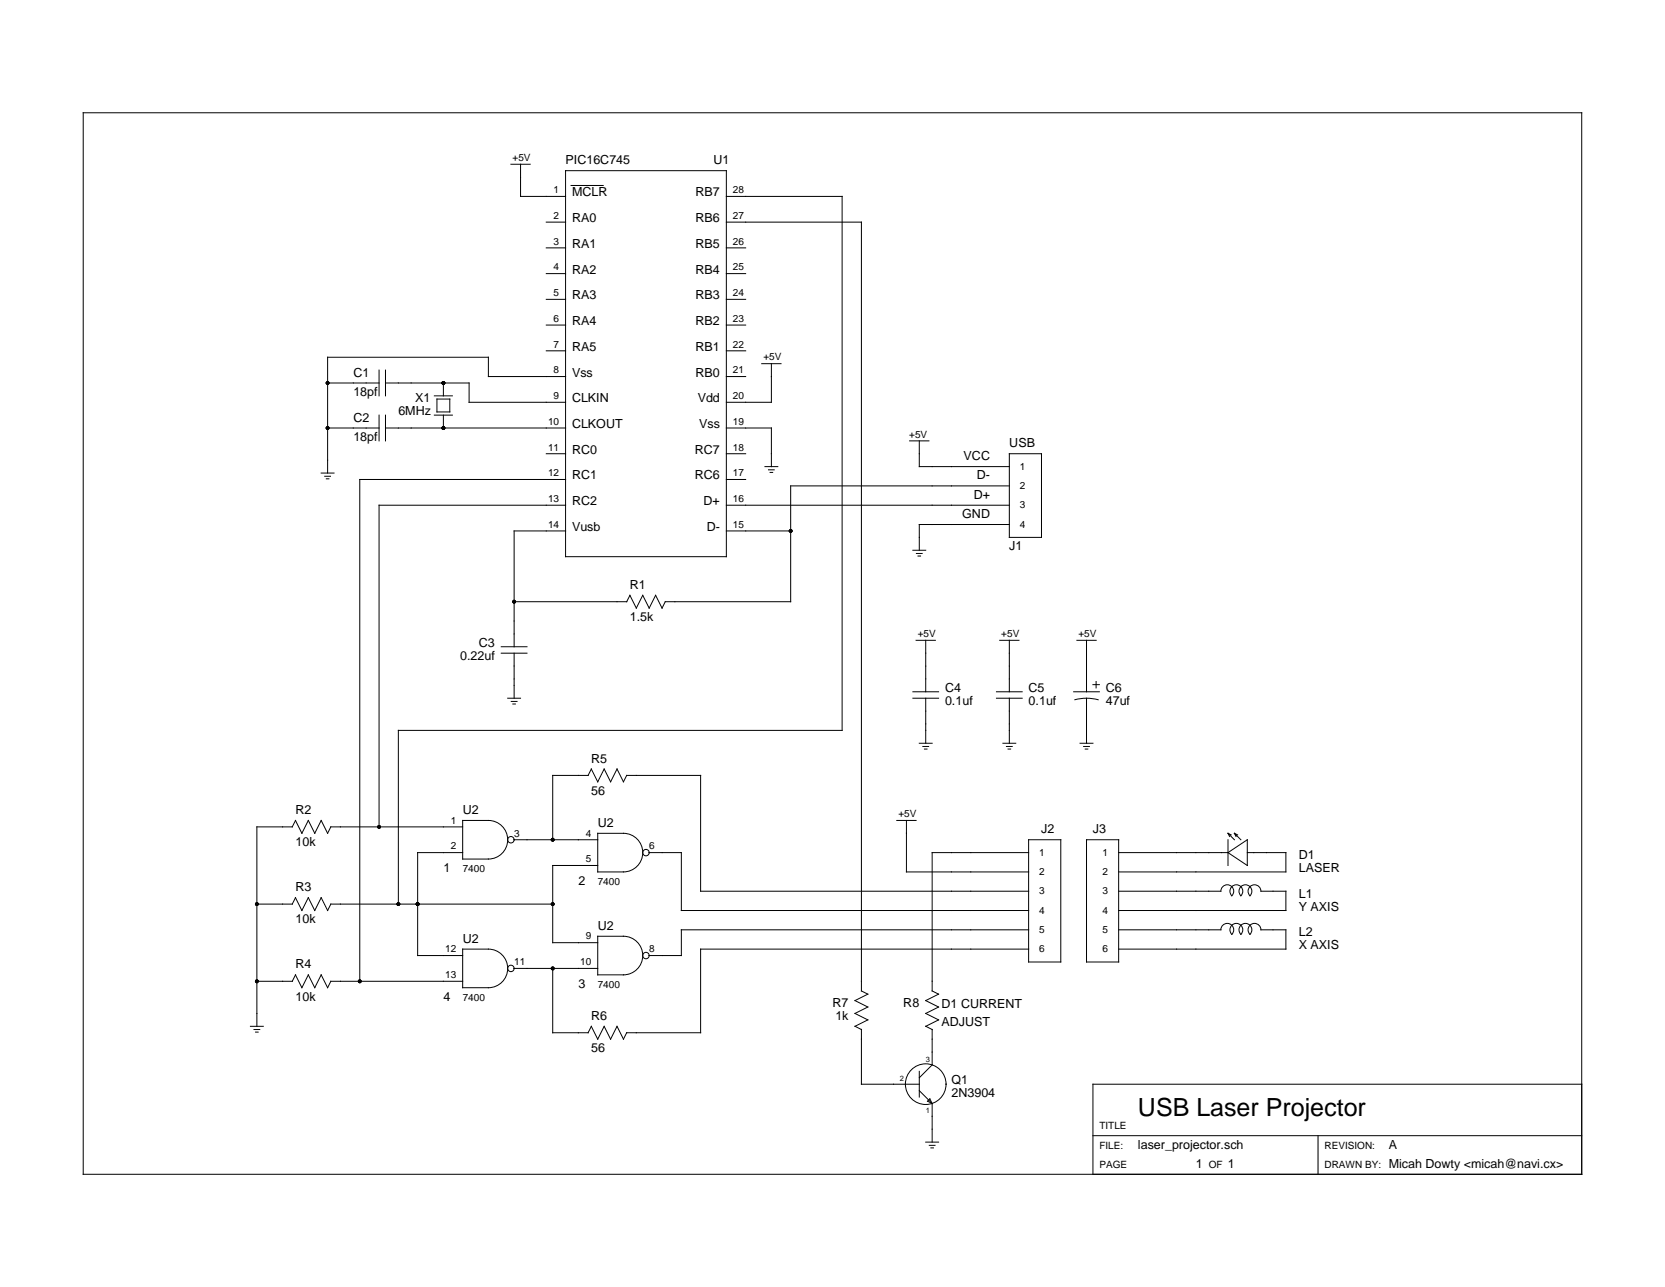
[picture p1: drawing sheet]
<svg xmlns="http://www.w3.org/2000/svg" width="279mm" height="216mm" viewBox="0 0 279 216" stroke-linecap="round" stroke-linejoin="round" font-family="sans-serif">
<g fill="none" stroke="#000" stroke-width=".17">
<path d="M14 18.9h251.4v178.1h-251.4zM85.7 27.6h3.3M87.4 27.6v5.3h7.5M91.7 37.3h3.2M94.9 28.6h27v64.8h-27zM95.8 31.1h5.4M121.9 32.9h19.4v89.6h-74.5v29.2M121.9 37.3h22.7v128.9l1 .6-2.1 1.1 2.1 1-2.1 1.1 2.1 1.1-2.1 1.1 1.1 .5M91.7 41.6h3.2M91.7 45.9h3.2M91.7 50.2h3.2M91.7 54.5h3.2"/>
<path d="M91.7 58.9h3.2M121.9 41.6h3.2M121.9 45.9h3.2M121.9 50.2h3.2M121.9 54.5h3.2M121.9 58.9h3.2M53.9 79.4h2.2M54.5 79.9h1M55 71.8h8.6M55 64.2h8.6M63.6 62.1v4.3M63.6 69.6v4.4"/>
<path d="M64.7 64.2h14v3.3h16.2M64.7 71.8h30.2M64.7 62.1v4.3M64.7 69.6v4.4M72.9 69.6h3M72.9 66.4h3M73.3 66.9h2.2v2.2h-2.2zM74.4 64.2v2.2M74.4 69.6v2.2M91.7 76.1h3.2M94.9 63.2h-12.9v-3.3h-27v19.5M121.9 63.2h3.2"/>
<path d="M121.9 71.8h7.5v6.5M121.9 76.1h3.2M127.8 61h3.3M128.4 78.3h2.1M129 78.8h.9M129.2 79.2h.5M129.4 61v6.5h-7.5M152.6 74h3.3M154.3 74v4.3h15.1M169.4 76.1h5.4v14h-5.4zM54.8 80.3h.4M94.9 80.4h-34.5v84.2"/>
<path d="M94.9 84.8h-31.3v53.9M94.9 89.1h-8.6v19.4M121.9 80.4h3.2M121.9 84.8h47.5M121.9 89.1h10.8M153.2 92.3h2.1M153.8 92.8h1M154 93.3h.5M169.4 81.5h-36.7v19.4h-21.1l-.5 1.1-1.1-2.1-1.1 2.1-1-2.1-1.1 2.1-1.1-2.1-.5 1h-18.9M169.4 88h-15.1v4.3M84.1 109.6h4.3M84.1 108.5h4.3"/>
<path d="M85.2 117.1h2.2M85.8 117.7h1M86.1 118.1h.4M86.3 109.6v7.5M153.2 117.1h4.3M153.2 116h4.3M153.7 107.4h3.3M155.3 107.4v8.6M155.3 117.1v7.6M167.2 117.1h4.3M167.2 116h4.3M167.8 107.4h3.2"/>
<path d="M169.4 107.4v8.6M169.4 117.1v7.6M180.2 116h4.3M180.4 117.4a7.6 7.6 0 0 1 3.9 0M180.7 107.4h3.2M182.3 107.4v8.6M182.3 117.1v7.6M183.4 114.9h1.1M183.9 114.3v1.1M77.6 137.6h4.4a3.2 3.2 0 0 1 3.2 3.3 3.2 3.2 0 0 1-3.2 3.2h-4.4zM77.6 138.7h-22.1l-.5 1.1-1.1-2.2-1.1 2.2-1.1-2.2-1 2.2-1.1-2.2-.5 1.1h-6v33.5M98.7 130.1l.5-1.1 1.1 2.2 1.1-2.2 1.1 2.2 1-2.2 1.1 2.2 .6-1.1h12.4v19.4h55"/>
<path d="M98.7 130.1h-6v10.8M100.3 139.8h4.3a3.2 3.2 0 0 1 3.3 3.2 3.2 3.2 0 0 1-3.3 3.3h-4.3zM150.5 137.6h3.2M152.1 137.6v8.7h20.5M154.3 124.7h2.1M154.9 125.2h.9M155.1 125.7h.5M168.3 124.7h2.2M168.9 125.2h1M169.2 125.7h.4M181.2 124.7h2.2M181.8 125.2h1"/>
<path d="M182.1 125.7h.4M206.1 139.8l1 1.1M206.1 139.8l.2 .5M206.1 139.8l.5 .3M207.1 139.8l1.1 1.1M207.1 139.8l.3 .5M207.1 139.8l.6 .3M43.1 151.7h6l.5-1.1 1.1 2.1 1-2.1 1.1 2.1 1.1-2.1 1.1 2.1 .5-1h37.2M77.6 159.2h4.4a3.2 3.2 0 0 1 3.2 3.3 3.2 3.2 0 0 1-3.2 3.2h-4.4zM77.6 143h-7.5v17.3h7.5M86.3 140.9h14M100.3 157.1h4.3a3.2 3.2 0 0 1 3.3 3.2 3.2 3.2 0 0 1-3.3 3.2h-4.3z"/>
<path d="M100.3 145.2h-7.6v12.9h7.6M108.9 143h5.4v9.7h58.3M172.6 140.9h5.4v20.5h-5.4zM172.6 143h-16.2v23.2l1.1 .6-2.2 1.1 2.2 1-2.2 1.1 2.2 1.1-2.2 1.1 1.1 .5M172.6 156h-58.3v4.3h-5.4M172.6 159.2h-55v14h-12.4l-.6 1.1-1.1-2.1-1 2.1-1.1-2.1-1.1 2.1-1.1-2.1-.5 1M182.3 140.9h5.4v20.5h-5.4zM187.7 149.5h17.2a1.08 1.08 0 0 1 1.5-1 1.08 1.08 0 0 1 .3 1.8 1.08 1.08 0 0 1 0-1.6 1.08 1.08 0 0 1 1.5 0 1.08 1.08 0 0 1 0 1.6 1.08 1.08 0 0 1 0-1.6 1.08 1.08 0 0 1 1.6 0 1.08 1.08 0 0 1 0 1.6 1.08 1.08 0 0 1 .3-1.8 1.08 1.08 0 0 1 1.5 1h4.2v3.2h-28.1M187.7 156h17.2a1.08 1.08 0 0 1 1.5-1 1.08 1.08 0 0 1 .3 1.7 1.08 1.08 0 0 1 0-1.5 1.08 1.08 0 0 1 1.5 0 1.08 1.08 0 0 1 0 1.5 1.08 1.08 0 0 1 0-1.5 1.08 1.08 0 0 1 1.6 0 1.08 1.08 0 0 1 0 1.5 1.08 1.08 0 0 1 .3-1.7 1.08 1.08 0 0 1 1.5 1h4.2v3.2h-28.1M187.7 143h18.4M206.1 143l3.2-2.1v4.3zM206.1 140.9v4.3"/>
<path d="M209.3 143h6.5v3.3h-28.1M42 172.2h2.2M42.6 172.7h1M42.9 173.1h.4M43.1 164.6h6l.5-1.1 1.1 2.2 1-2.2 1.1 2.2 1.1-2.2 1.1 2.2 .5-1.1h22.1M86.3 162.5h14M92.7 162.5v10.7h6M144.6 172.7v9.2h9.7M154.3 179.7v4.3M156.4 172.7v5.9l-2.1 2.2M154.3 183l2.1 2.1M155.3 191.6h2.2"/>
<path d="M155.9 192.1h1M156 184.3l.4 .8-.8-.4zM156.2 192.6h.4M156.4 185.1v6.5M183.4 190.5h82M221.2 190.5v6.5M265.4 181.9h-82v15.1"/>
<circle cx="85.7" cy="140.9" r=".54"/>
<circle cx="108.4" cy="143" r=".54"/>
<circle cx="85.7" cy="162.5" r=".54"/>
<circle cx="108.4" cy="160.3" r=".54"/>
<circle cx="155.3" cy="181.9" r="3.4"/>
</g>
<g fill="#000">
<circle cx="55" cy="71.8" r=".32"/>
<circle cx="55" cy="64.2" r=".32"/>
<circle cx="74.4" cy="71.8" r=".32"/>
<circle cx="74.4" cy="64.2" r=".32"/>
<circle cx="132.7" cy="89.1" r=".32"/>
<circle cx="86.3" cy="100.9" r=".32"/>
<circle cx="63.6" cy="138.7" r=".32"/>
<circle cx="43.1" cy="151.7" r=".32"/>
<circle cx="66.8" cy="151.7" r=".32"/>
<circle cx="70.1" cy="151.7" r=".32"/>
<circle cx="92.7" cy="151.7" r=".32"/>
<circle cx="92.7" cy="140.9" r=".32"/>
<circle cx="43.1" cy="164.6" r=".32"/>
<circle cx="60.4" cy="164.6" r=".32"/>
<circle cx="92.7" cy="162.5" r=".32"/>
</g>
<text font-size="4.2" x="191" y="187.3">USB Laser Projector</text>
<g font-size="2.1">
<text x="94.9" y="27.6">PIC16C745</text>
<text x="119.7" y="27.6">U1</text>
<text x="96" y="32.9">MCLR</text>
<text x="116.7" y="32.9">RB7</text>
<text x="96" y="37.3">RA0</text>
<text x="96" y="41.6">RA1</text>
<text x="116.7" y="41.6">RB5</text>
<text x="116.7" y="37.3">RB6</text>
<text x="96" y="45.9">RA2</text>
<text x="116.7" y="45.9">RB4</text>
<text x="96" y="50.2">RA3</text>
<text x="116.7" y="50.2">RB3</text>
<text x="96" y="54.5">RA4</text>
<text x="96" y="58.9">RA5</text>
<text x="116.7" y="58.9">RB1</text>
<text x="116.7" y="54.5">RB2</text>
<text x="59.3" y="63.2">C1</text>
<text x="96" y="63.2">Vss</text>
<text x="116.7" y="63.2">RB0</text>
<text x="59.3" y="66.4">18pf</text>
<text x="59.3" y="70.7">C2</text>
<text x="66.8" y="69.6">6MHz</text>
<text x="69.7" y="67.5">X1</text>
<text x="96" y="67.5">CLKIN</text>
<text x="96" y="71.8">CLKOUT</text>
<text x="117.1" y="67.5">Vdd</text>
<text x="117.3" y="71.8">Vss</text>
<text x="59.3" y="74">18pf</text>
<text x="96" y="76.1">RC0</text>
<text x="116.6" y="76.1">RC7</text>
<text x="161.7" y="77.2">VCC</text>
<text x="169.4" y="75">USB</text>
<text x="96" y="80.4">RC1</text>
<text x="116.6" y="80.4">RC6</text>
<text x="163.4" y="83.7">D+</text>
<text x="163.9" y="80.4">D-</text>
<text x="96" y="84.8">RC2</text>
<text x="96" y="89.1">Vusb</text>
<text x="118.1" y="84.8">D+</text>
<text x="118.6" y="89.1">D-</text>
<text x="161.5" y="86.9">GND</text>
<text x="169.4" y="92.3">J1</text>
<text x="105.7" y="98.8">R1</text>
<text x="105.7" y="104.2">1.5k</text>
<text x="77.2" y="110.6">0.22uf</text>
<text x="80.4" y="108.5">C3</text>
<text x="158.6" y="116">C4</text>
<text x="158.6" y="118.2">0.1uf</text>
<text x="172.6" y="116">C5</text>
<text x="172.6" y="118.2">0.1uf</text>
<text x="185.6" y="116">C6</text>
<text x="185.6" y="118.2">47uf</text>
<text x="99.2" y="127.9">R5</text>
<text x="49.6" y="136.6">R2</text>
<text x="77.6" y="136.6">U2</text>
<text x="99.2" y="133.3">56</text>
<text x="49.6" y="142">10k</text>
<text x="100.3" y="138.7">U2</text>
<text x="174.7" y="139.8">J2</text>
<text x="183.4" y="139.8">J3</text>
<text x="49.6" y="149.5">R3</text>
<text x="74.4" y="146.3">1</text>
<text x="97.1" y="148.4">2</text>
<text x="217.9" y="146.3">LASER</text>
<text x="217.9" y="144.1">D1</text>
<text x="49.6" y="154.9">10k</text>
<text x="100.3" y="156">U2</text>
<text x="217.9" y="150.6">L1</text>
<text x="217.9" y="152.7">Y AXIS</text>
<text x="77.6" y="158.1">U2</text>
<text x="217.9" y="159.2">X AXIS</text>
<text x="217.9" y="157.1">L2</text>
<text x="49.6" y="162.5">R4</text>
<text x="49.6" y="167.9">10k</text>
<text x="74.4" y="167.9">4</text>
<text x="97.1" y="165.7">3</text>
<text x="99.2" y="171.1">R6</text>
<text x="139.7" y="168.9">R7</text>
<text x="140.2" y="171.1">1k</text>
<text x="151.6" y="168.9">R8</text>
<text x="158" y="169.1">D1 CURRENT</text>
<text x="158" y="172.1">ADJUST</text>
<text x="99.2" y="176.5">56</text>
<text x="159.7" y="184">2N3904</text>
<text x="159.7" y="181.9">Q1</text>
<text x="191" y="192.7">laser_projector.sch</text>
<text x="200.7" y="195.9">1</text>
<text x="206.1" y="195.9">1</text>
<text x="233" y="192.7">A</text>
<text x="233" y="195.9">Micah Dowty &lt;micah@navi.cx&gt;</text>
</g>
<g font-size="1.7">
<text x="86" y="27">+5V</text>
<text x="92.9" y="32.4">1</text>
<text x="123" y="32.4">28</text>
<text x="92.9" y="36.7">2</text>
<text x="92.9" y="41">3</text>
<text x="123" y="41">26</text>
<text x="123" y="36.7">27</text>
<text x="92.9" y="45.4">4</text>
<text x="123" y="45.4">25</text>
<text x="92.9" y="49.7">5</text>
<text x="92.9" y="54">6</text>
<text x="123" y="54">23</text>
<text x="123" y="49.7">24</text>
<text x="92.9" y="58.3">7</text>
<text x="123" y="58.3">22</text>
<text x="92.9" y="62.6">8</text>
<text x="123" y="62.6">21</text>
<text x="128.1" y="60.5">+5V</text>
<text x="92" y="71.3">10</text>
<text x="92.9" y="66.9">9</text>
<text x="123" y="71.3">19</text>
<text x="123" y="66.9">20</text>
<text x="92" y="75.6">11</text>
<text x="123" y="75.6">18</text>
<text x="152.6" y="73.4">+5V</text>
<text x="92" y="79.9">12</text>
<text x="123" y="79.9">17</text>
<text x="171.1" y="82.1">2</text>
<text x="171.1" y="78.8">1</text>
<text x="92" y="84.2">13</text>
<text x="92" y="88.5">14</text>
<text x="123" y="88.5">15</text>
<text x="123" y="84.2">16</text>
<text x="171.1" y="85.3">3</text>
<text x="171.1" y="88.5">4</text>
<text x="154" y="106.9">+5V</text>
<text x="168" y="106.9">+5V</text>
<text x="181" y="106.9">+5V</text>
<text x="150.8" y="137.1">+5V</text>
<text x="75.6" y="142.5">2</text>
<text x="75.6" y="138.2">1</text>
<text x="86.3" y="140.3">3</text>
<text x="98.3" y="140.3">4</text>
<text x="108.9" y="142.5">6</text>
<text x="174.4" y="143.6">1</text>
<text x="185" y="143.6">1</text>
<text x="77.6" y="146.3">7400</text>
<text x="98.3" y="144.6">5</text>
<text x="100.3" y="148.4">7400</text>
<text x="174.4" y="146.8">2</text>
<text x="185" y="146.8">2</text>
<text x="174.4" y="153.3">4</text>
<text x="174.4" y="150">3</text>
<text x="185" y="153.3">4</text>
<text x="185" y="150">3</text>
<text x="74.7" y="159.8">12</text>
<text x="86.3" y="161.9">11</text>
<text x="97.4" y="161.9">10</text>
<text x="98.3" y="157.6">9</text>
<text x="108.9" y="159.8">8</text>
<text x="174.4" y="159.8">6</text>
<text x="174.4" y="156.5">5</text>
<text x="185" y="159.8">6</text>
<text x="185" y="156.5">5</text>
<text x="74.7" y="164.1">13</text>
<text x="77.6" y="167.9">7400</text>
<text x="100.3" y="165.7">7400</text>
<text x="184.5" y="189.4">TITLE</text>
<text x="184.5" y="192.7">FILE:</text>
<text x="184.5" y="195.9">PAGE</text>
<text x="202.8" y="195.9">OF</text>
<text x="222.3" y="192.7">REVISION:</text>
<text x="222.3" y="195.9">DRAWN BY:</text>
</g>
<g font-size="1.3">
<text x="155.3" y="178.1">3</text>
<text x="151" y="181.3">2</text>
<text x="155.3" y="186.7">1</text>
</g>
</svg>
